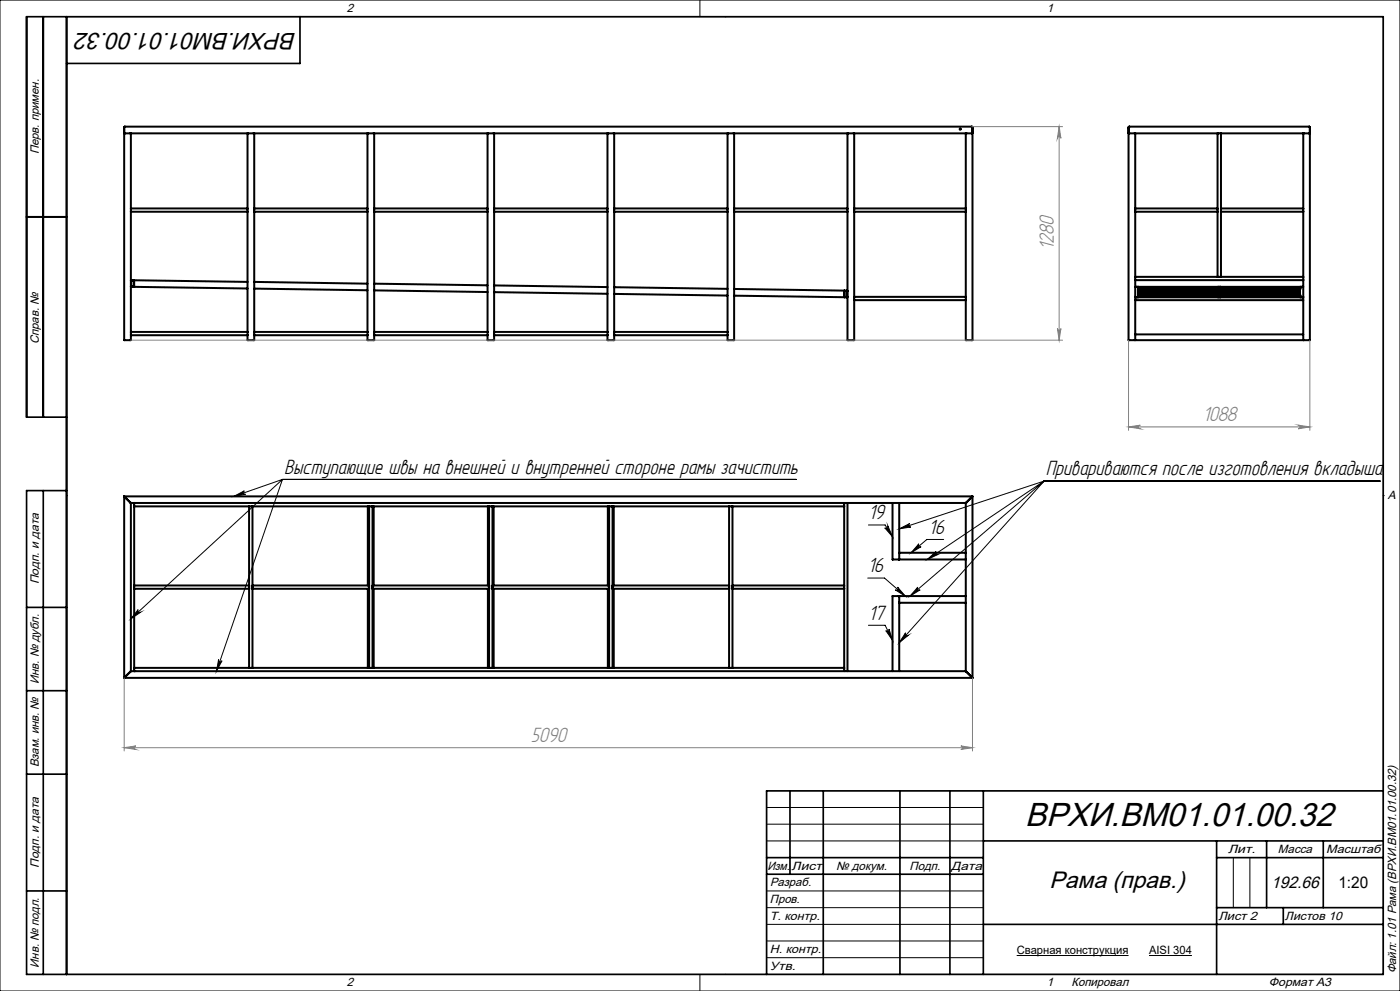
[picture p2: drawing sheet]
<svg xmlns="http://www.w3.org/2000/svg" width="420mm" height="297mm" viewBox="0 0 420 297" stroke-linecap="round" stroke-linejoin="round" font-family="sans-serif">
<g fill="none" stroke="#000" stroke-width=".6">
<path d="M37.5 40h1.8M37.5 40h-.2v61.9h2v-1.4M39.3 40v22.5M39.3 40h35M74.3 40h2M74.3 40v22.5M76.3 40h33.9M76.3 40v22.5M110.2 40h2.1M110.2 40v22.5M112.3 40h34M112.3 40v22.5"/>
<path d="M146.3 40h1.9M146.3 40v22.5M148.2 40h34M148.2 40v22.5M182.2 40h2.1M182.2 40v22.5M184.3 40h34M184.3 40v22.5M218.3 40h1.9M218.3 40v22.5M220.2 40h34M220.2 40v22.5"/>
<path d="M254.2 40h2.1M254.2 40v22.5M256.3 40h33.4M256.3 40v22.5M289.7 40h1.8M289.7 40v22.5M291.5 40h.2v61.9h-2v-11.9M291.7 39.8v-1.7l-.1-.1h-254.2l-.1 .1v1.7l.2 .2M291.7 39.8l-.2 .2M338.6 39.8l.2 .2M338.6 38.2v1.6M338.8 40h-.2v61.9h2"/>
<path d="M338.8 40h1.8M338.8 38h54l.2 .1v1.7M338.8 38l-.2 .2M340.6 40h24.7M340.6 40v22.5M365.3 40h1M365.3 40v22.5M366.3 40h24.7M366.3 40v22.5M391 40h1.7M391 40v22.5M392.7 40h.3v61.9h-2"/>
<path d="M393 39.8l-.3 .2M8 65h12M39.3 62.5v1M39.3 63.5v36M39.3 62.5h35M39.3 63.5h35M74.3 62.5v1M74.3 63.5v36M76.3 62.5v1M76.3 63.5v36M76.3 62.5h33.9M76.3 63.5h33.9"/>
<path d="M110.2 62.5v1M110.2 63.5v36M112.3 62.5v1M112.3 63.5v36M112.3 62.5h34M112.3 63.5h34M146.3 62.5v1M146.3 63.5v36M148.2 62.5v1M148.2 63.5v36M148.2 62.5h34M148.2 63.5h34"/>
<path d="M182.2 62.5v1M182.2 63.5v36M184.3 62.5v1M184.3 63.5v36M184.3 62.5h34M184.3 63.5h34M218.3 62.5v1M218.3 63.5v36M220.2 63.5v38.4h-1.9v-1.4M220.2 62.5v1M220.2 62.5h34M220.2 63.5h34"/>
<path d="M254.2 63.5v38.4h2.1v-11.9M254.2 62.5v1M256.3 62.5v1M256.3 63.5v25.5M256.3 62.5h33.4M256.3 63.5h33.4M289.7 62.5v1M289.7 63.5v25.5M340.6 62.5v1M340.6 62.5h24.7M340.6 63.5h24.7M340.6 63.5v19.5"/>
<path d="M365.3 62.5v1M365.3 63.5v19.5M366.3 62.5v1M366.3 62.5h24.7M366.3 63.5h24.7M366.3 63.5v19.5M391 62.5v1M391 63.5v19.5M39.3 84.1h1M39.3 85.8h1M39.3 99.5v1M39.3 99.5h35"/>
<path d="M39.4 84.1h.1M39.4 84.1v1.8h.7v-1.8M39.4 84.1h.7M40.1 84.1h.1M40.3 84.1l34 .4M40.3 85.8l34 .7M40.3 84.1v1.7M74.3 99.5v1M76.3 99.5v1M76.3 84.5l33.9 .5M76.3 86.5l33.9 .5M76.3 99.5h33.9"/>
<path d="M110.2 99.5v1M112.3 99.5v1M112.3 85l34 .5M112.3 87l34 .5M112.3 99.5h34M146.3 99.5v1M148.2 99.5v1M148.2 85.5l34 .5M148.2 87.6l34 .4M148.2 99.5h34M182.2 99.5v1M184.3 99.5v1"/>
<path d="M184.3 86.1l34 .5M184.3 88.1l34 .5M184.3 99.5h34M218.3 99.5v1M220.2 86.6l33.1 .6M220.2 88.6l33.1 .3M253.3 88.9l.1 .2h.7l.1-.2M253.3 87.2h.9M253.3 87.2v1.7M253.4 87.2h.7v1.8h-.7zM256.3 89v1M256.3 89h33.4"/>
<path d="M256.3 90h33.4M289.7 89v1M340.6 83v1M340.6 88.9l.1 .2M340.6 89.1h50.4M340.6 84h50.4M340.6 86h50.4M340.6 90h50.4M340.6 84v17.9M340.6 83h24.7M340.6 86h.1M341.4 86h.1"/>
<path d="M341.6 88v.6M341.6 88.6h.1M341.6 87.5v.5M341.6 87v.5M341.6 86.5v.5M341.6 86v.5M341.6 86.5h.1M341.6 88.6l-.2 .5M341.6 86.5h48.4M341.6 87h48.4M341.6 87.6h48.4M341.6 88.1h48.4"/>
<path d="M341.6 88.6h48.4M365.3 83h1M365.3 86l.1 .5M365.3 86.5l.1 .5M365.3 87l.1 .5M365.3 87.6l.1 .4M365.3 88.1l.1 .5M365.3 88.6l.1 .5M365.4 86h.1M365.4 86.5h.1M365.4 87h.1M365.4 87.6h.1"/>
<path d="M365.4 88.1h.1M365.4 88.6h.1M366.1 86h.1M366.3 86l-.2 .5M366.3 86.5l-.2 .5M366.3 87l-.2 .5M366.3 87.6l-.2 .4M366.3 88.1l-.2 .5M366.3 88.6l-.2 .5M366.3 83h24.7M390 88v.6M390 88.6h.1"/>
<path d="M390 87.5v.5M390 87v.5M390 86.5v.5M390 86v.5M390 86.5h.1M390 88.6l.1 .5M390.1 86h.1M390.8 86h.1M391 83v1M391 88.9l-.2 .2M391 84v17.9M39.3 100.5h35"/>
<path d="M74.3 100.5v1.4h2v-1.4M76.3 100.5h33.9M110.2 100.5v1.4h2.1v-1.4M112.3 100.5h34M146.3 100.5v1.4h1.9v-1.4M148.2 100.5h34M182.2 100.5v1.4h2.1v-1.4M184.3 100.5h34M340.6 101.9h50.4M340.6 100.2h50.4M37.3 148.8l.2 .2M37.3 148.8v54.4"/>
<path d="M37.3 148.8h254.4M37.5 149l1.5 1.5M39 150.5l.3 .2M39.3 150.7v50.5M39.3 150.7h250.4M40.3 151.8h35.4M40.3 150.7v1.1M40.3 150.7h.1M40.3 151.8v23.7M74.7 151.8v23.7M75.7 151.8v48.4M75.7 151.8h35"/>
<path d="M110.3 151.8v23.7M110.7 151.8h1.1M110.7 151.8v23.7M111.8 151.8h35.9M111.8 151.8v48.4M112.1 151.8v23.7M146.4 151.8v23.7M146.7 151.8v23.7M147.7 151.8v48.4M147.7 151.8h35M148.1 151.8v23.7M182.4 151.8v23.7"/>
<path d="M182.7 151.8h1.1M182.7 151.8v23.7M183.8 151.8h35.9M183.8 151.8v48.4M184.1 151.8v23.7M218.7 151.8v23.7M219.7 151.8h33.6M219.7 151.8v48.4M253.3 150.7v1.1M253.3 151.8v23.7M254.2 150.7v50.5M267.8 150.7v17h2"/>
<path d="M269.8 150.7v15M289.7 150.7v50.5M291.5 149l-1.8 1.7M291.7 148.8l-.2 .2M291.7 148.8v54.4M40.3 175.5v1M40.3 175.5h34.5v1h-34.5M40.3 176.5v23.7M74.7 176.5v23.7M75.7 176.3l35 .2M75.7 175.6h.1M75.7 176.3v.1"/>
<path d="M110.3 176.5v23.7M110.7 175.5l-35 .1M110.7 175.5v1M110.7 176.5v23.7M111.8 175.6l35-.1v1l-35-.2M111.8 175.6h.1M111.8 176.3v.1M112.1 176.5v23.7M146.4 176.5v23.7M146.7 176.5v23.7M147.7 176.3l35 .2M147.7 175.6h.1"/>
<path d="M147.7 176.3v.1M148.1 176.5v23.7M182.4 176.5v23.7M182.7 175.5l-35 .1M182.7 175.5v1M182.7 176.5v23.7M183.8 175.6l35-.1v1l-35-.2M183.8 175.6h.1M183.8 176.3v.1M184.1 176.5v23.7M218.7 176.5v23.7M219.7 176.3l33.6 .2"/>
<path d="M219.7 175.6h.1M219.7 176.3v.1M253.3 175.5l-33.6 .1M253.3 175.5v1M253.3 176.5v23.7M269.8 165.7v2M269.8 178.6h-2v22.6M269.8 178.6v2.1M269.8 167.7h19.9M269.8 165.7h19.9M269.8 178.6h19.9M269.8 180.7v20.5"/>
<path d="M269.8 180.7h19.9M37.3 203.2h254.4M37.5 202.9l-.2 .3M39.3 201.2l-1.8 1.7M39.3 201.2h250.4M40.3 200.2h35.4M40.3 200.2v1M40.3 201.2h.1M75.7 200.2h35M110.7 200.2h1.1M111.8 200.2h35.9M147.7 200.2h35"/>
<path d="M182.7 200.2h1.1M183.8 200.2h35.9M219.7 200.2h33.6M253.3 200.2v1M289.7 201.2l.3 .2M290 201.4l1.5 1.5M291.5 202.9l.2 .3"/>
<circle cx="288" cy="38.7" r=".17"/>
</g>
<g fill="none" stroke="#000" stroke-width=".3">
<path d="M0 0h420v297h-420zM20 5h395v287h-395zM210 0v5M217.5 5h.1M20 148.5h.1M70.2 148.8l3.1-1.7a.54 .54 0 0 0-.3 .7 .54 .54 0 0 0 .7 .3zM84.7 143.7h154.1M84.7 143.7l-19.8 57.5M84.7 143.7l-45.4 41.8M84.7 143.7l-14.5 5.1M260.5 157.3h5l2.3 3.6M265.4 158.2a.54 .54 0 0 0 .8 .1 .54 .54 0 0 0 .1-.7l1.5 3.3z"/>
<path d="M269.8 158.5l3.1-1.6a.54 .54 0 0 0-.3 .7 .54 .54 0 0 0 .7 .3zM313.2 144.2h100.8M313.2 144.2l-43.4 14.3M313.2 144.2l-35 23.5M313.2 144.2l-40.2 34.4M313.2 144.2l-43.4 48.4M415 148.5h.1M260.3 173.2h5.1l6.2 5.4M269.3 176l2.3 2.6-3-1.8a.54 .54 0 0 0 .7-.1 .54 .54 0 0 0 0-.7zM275.3 176a.54 .54 0 0 0 0 .7 .54 .54 0 0 0 .7 .1l-3 1.8zM275.7 163a.54 .54 0 0 0-.1 .7 .54 .54 0 0 0 .7 .1l-3 1.9zM278.2 167.7l2.6-2.4a.53 .53 0 0 0-.1 .7 .53 .53 0 0 0 .7 .2z"/>
<path d="M283.1 161.7h-5l-4.8 4M41.5 182.7a.54 .54 0 0 0 0 .7 .54 .54 0 0 0 .7 .1l-2.9 2zM65.6 197.7a.54 .54 0 0 0 .3 .6 .54 .54 0 0 0 .7-.3l-1.7 3.2zM260.5 187.4h5l2.3 4.5M265.7 189a.53 .53 0 0 0 .8 .2 .53 .53 0 0 0 .2-.7l1.1 3.4zM271.7 189.6a.55 .55 0 0 0 0 .8 .55 .55 0 0 0 .8 0l-2.7 2.2zM230 242h65M230 247h65M230 252h65M370 257v15M375 257v15M230 267h65"/>
<path d="M230 272h65M230 277h65M210 292v5M217.5 292h.1M230 282h65M230 287h65M305 286.4h33.6M344.7 286.4h12.9"/>
</g>
<g fill="none" stroke="#808080" stroke-width=".3">
<path d="M291.5 38h27.3M317.7 38l.6 3.4a.53 .53 0 0 0-.6-.5 .53 .53 0 0 0-.5 .5zM317.7 38v63.9M317.2 98.5a.53 .53 0 0 0 .5 .5 .53 .53 0 0 0 .6-.5l-.6 3.4zM39.3 101.9h279.5M338.6 102v27M393 102v27M338.6 127.9l3.5-.5a.55 .55 0 0 0-.5 .6 .55 .55 0 0 0 .5 .5zM338.6 127.9h54.4M389.5 127.4l3.5 .5-3.5 .6a.55 .55 0 0 0 .5-.5 .55 .55 0 0 0-.5-.6zM37.3 203.2v21.9M291.7 203.2v21.9"/>
<path d="M37.3 224.1h254.4M37.3 224.1l3.4-.5a.53 .53 0 0 0-.5 .5 .53 .53 0 0 0 .5 .5zM288.3 223.6l3.4 .5-3.4 .5a.53 .53 0 0 0 .5-.5 .53 .53 0 0 0-.5-.5z"/>
</g>
<g fill="none" stroke="#000" stroke-width=".5">
<path d="M13 5v120M20 5v287M90 5v14h-70M8 65h12M20 125h-12v-120h407v287h-407v-145h12M13 147v145M8 182h12M8 207h12M8 232h12M237 237v25M247 237v55M270 237v55"/>
<path d="M285 237v55M295 237v55M415 237h-185v55M230 257h65M295 252h120M365 252v40M365 257h50M380 252v20M397 252v20M8 267h12M230 262h65M295 277h120"/>
<path d="M365 272h50M385 272v5"/>
</g>
<path d="M269.8 158.5l3.1-1.6a.54 .54 0 0 0-.3 .7 .54 .54 0 0 0 .7 .3zM278.2 167.7l2.6-2.4a.53 .53 0 0 0-.1 .7 .53 .53 0 0 0 .7 .2zM275.3 176a.54 .54 0 0 0 0 .7 .54 .54 0 0 0 .7 .1l-3 1.8zM271.7 189.6a.55 .55 0 0 0 0 .8 .55 .55 0 0 0 .8 0l-2.7 2.2zM265.4 158.2a.54 .54 0 0 0 .8 .1 .54 .54 0 0 0 .1-.7l1.5 3.3zM265.7 189a.53 .53 0 0 0 .8 .2 .53 .53 0 0 0 .2-.7l1.1 3.4zM275.7 163a.54 .54 0 0 0-.1 .7 .54 .54 0 0 0 .7 .1l-3 1.9zM269.3 176l2.3 2.6-3-1.8a.54 .54 0 0 0 .7-.1 .54 .54 0 0 0 0-.7zM65.6 197.7a.54 .54 0 0 0 .3 .6 .54 .54 0 0 0 .7-.3l-1.7 3.2zM41.5 182.7a.54 .54 0 0 0 0 .7 .54 .54 0 0 0 .7 .1l-2.9 2zM70.2 148.8l3.1-1.7a.54 .54 0 0 0-.3 .7 .54 .54 0 0 0 .7 .3z" fill="#000"/>
<g fill="#808080">
<path d="M37.3 224.1l3.4-.5a.53 .53 0 0 0-.5 .5 .53 .53 0 0 0 .5 .5zM288.3 223.6l3.4 .5-3.4 .5a.53 .53 0 0 0 .5-.5 .53 .53 0 0 0-.5-.5z"/>
<path d="M317.2 98.5a.53 .53 0 0 0 .5 .5 .53 .53 0 0 0 .6-.5l-.6 3.4zM317.7 38l.6 3.4a.53 .53 0 0 0-.6-.5 .53 .53 0 0 0-.5 .5z"/>
<path d="M338.6 127.9l3.5-.5a.55 .55 0 0 0-.5 .6 .55 .55 0 0 0 .5 .5zM389.5 127.4l3.5 .5-3.5 .6a.55 .55 0 0 0 .5-.5 .55 .55 0 0 0-.5-.6z"/>
</g>
<text font-size="10" x="307.5" y="247.6">ВРХИ.ВМ01.01.00.32</text>
<g font-size="7.1">
<text x="88.9" y="9.8" transform="rotate(-180 88.9 9.8)">ВРХИ.ВМ01.01.00.32</text>
<text x="314.9" y="266.1">Рама (прав.)</text>
</g>
<g font-size="6.9" fill="#808080">
<text x="316.1" y="74.9" transform="rotate(-90 316.1 74.9)">1280</text>
<text x="360.8" y="126.3">1088</text>
<text x="159.2" y="222.4">5090</text>
</g>
<g font-size="6.9">
<text x="85.2" y="142">Выступающие швы на внешней и внутренней стороне рамы зачистить</text>
<text x="313.7" y="142.5">Привариваются после изготовления вкладыша</text>
<text x="260.5" y="155.6">19</text>
<text x="278.6" y="160">16</text>
<text x="260.4" y="171.5">16</text>
<text x="260.5" y="185.7">17</text>
</g>
<text font-size="5" x="381.3" y="266">192.66</text>
<text font-size="4.8" x="401.5" y="266">1:20</text>
<g font-size="3.6">
<text x="104" y="3.6">2</text>
<text x="314" y="3.6">1</text>
<text x="11.6" y="46.3" transform="rotate(-90 11.6 46.3)">Перв. примен.</text>
<text x="11.6" y="103.2" transform="rotate(-90 11.6 103.2)">Справ. №</text>
<text x="416.4" y="149.6">A</text>
<text x="11.6" y="175.1" transform="rotate(-90 11.6 175.1)">Подп. и дата</text>
<text x="11.6" y="205" transform="rotate(-90 11.6 205)">Инв. № дубл.</text>
<text x="11.6" y="230" transform="rotate(-90 11.6 230)">Взам. инв. №</text>
<text x="368.4" y="255.6">Лит.</text>
<text x="383.4" y="255.6">Масса</text>
<text x="397.8" y="255.6">Масштаб</text>
<text x="11.6" y="260.1" transform="rotate(-90 11.6 260.1)">Подп. и дата</text>
<text x="230.2" y="260.6">Изм.</text>
<text x="237.5" y="260.6">Лист</text>
<text x="250.9" y="260.6">№ докум.</text>
<text x="272.9" y="260.6">Подп.</text>
<text x="285.4" y="260.6">Дата</text>
<text x="231" y="265.6">Разраб.</text>
<text x="231" y="275.6">Т. контр.</text>
<text x="231" y="270.6">Пров.</text>
<text x="365.5" y="275.6">Лист 2</text>
<text x="385.5" y="275.6">Листов 10</text>
<text x="231" y="285.6">Н. контр.</text>
<text x="11.6" y="290" transform="rotate(-90 11.6 290)">Инв. № подл.</text>
<text x="231" y="290.6">Утв.</text>
<text x="418.9" y="291.8" transform="rotate(-90 418.9 291.8)">Файл: 1.01 Рама (ВРХИ.ВМ01.01.00.32)</text>
<text x="104" y="295.6">2</text>
<text x="314" y="295.6">1</text>
<text x="321.5" y="295.6">Копировал</text>
<text x="380.7" y="295.6">Формат А3</text>
</g>
<g font-size="3.4">
<text x="305" y="286">Сварная конструкция</text>
<text x="344.7" y="286">AISI 304</text>
</g>
</svg>
